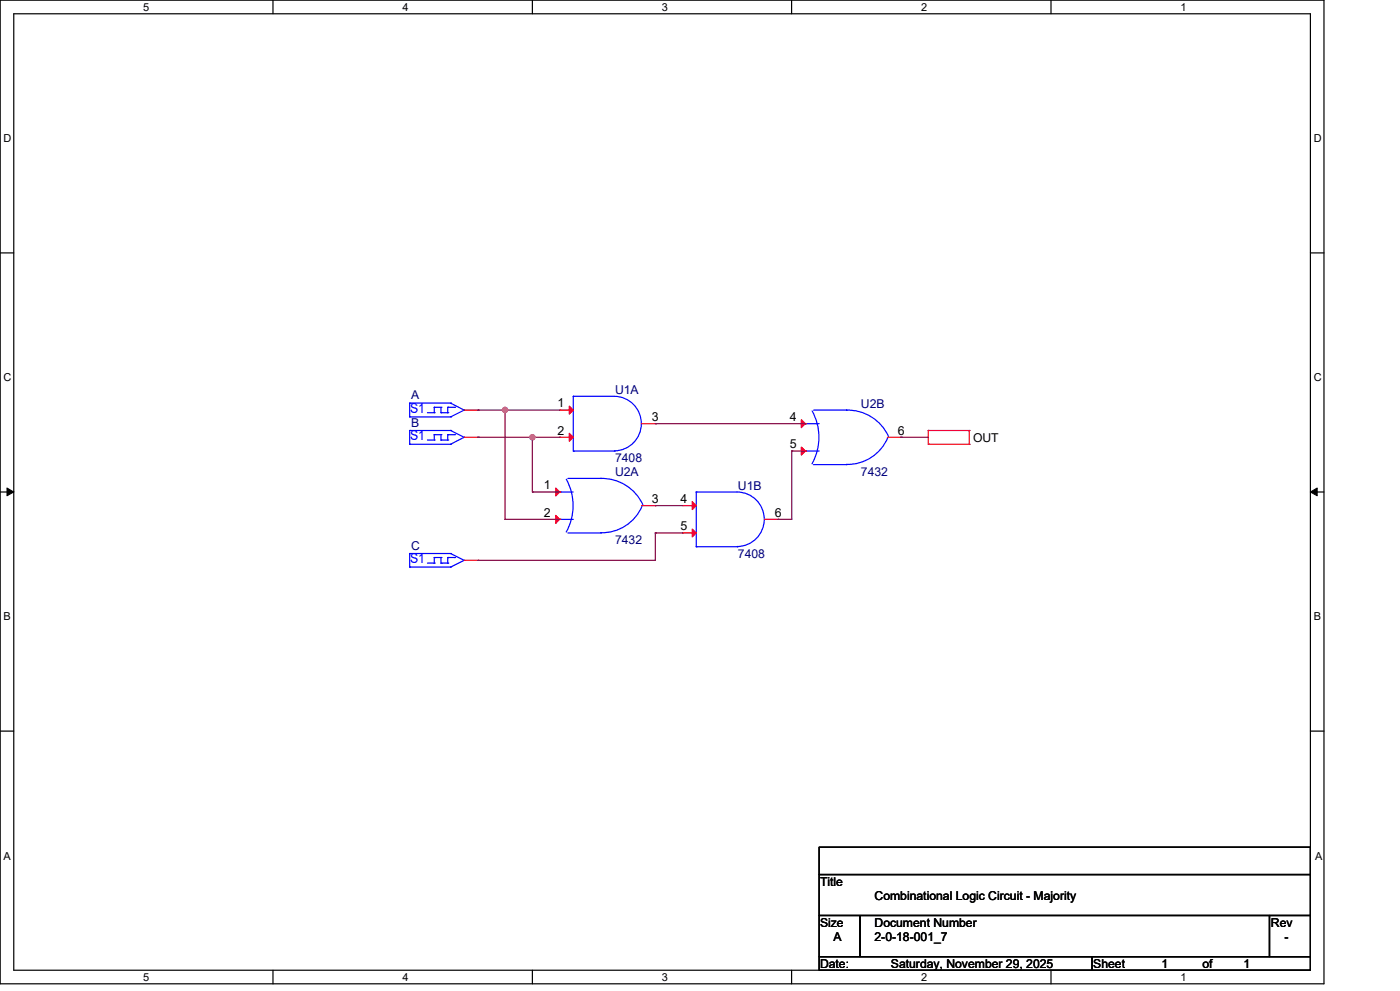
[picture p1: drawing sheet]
<svg xmlns="http://www.w3.org/2000/svg" width="297mm" height="210mm" viewBox="0 0 297 210" stroke-linecap="round" stroke-linejoin="round" font-family="sans-serif">
<g fill="none" stroke="#000" stroke-width=".25">
<path d="M0 0h280.6v208.4h-280.6zM2.9 2.9h274.8v202.6h-274.8zM57.8 0v2.9M112.8 0v2.9M167.8 0v2.9M222.7 0v2.9M0 53.6h2.9M277.7 53.6h2.9M0 104.2h2.9M277.7 104.2h2.9M0 154.9h2.9M277.7 154.9h2.9"/>
<path d="M173.6 179.4h104.1v5.8h-104.1zM173.6 185.2h104.1v8.7h-104.1zM173.6 193.9h8.7v8.7h-8.7zM182.3 193.9h86.7v8.7h-86.7zM269 193.9h8.7v8.7h-8.7zM57.8 205.5v2.9M112.8 205.5v2.9M167.8 205.5v2.9M173.6 202.6h57.8v2.9h-57.8zM222.7 205.5v2.9M231.4 202.6h46.3v2.9h-46.3z"/>
</g>
<path d="M1.5 103.4l1.4 .8-1.4 .8zM277.7 104.2l1.4-.8v1.6z" fill="#000" stroke="#000" stroke-width=".21"/>
<g fill="none" stroke="#f00" stroke-width=".25">
<path d="M98.4 86.9h2.9M98.4 92.6h2.9M101.3 86.9h.1M101.3 92.6h.1M118.6 86.9h.1M118.6 92.6h.1M118.6 86.9h2.9M118.6 92.6h2.9M136 89.7h2.9M138.9 89.7h.1M170.7 89.7h.1M170.7 95.5h.1"/>
<path d="M188.1 92.6h2.8M190.9 92.6h.1M196.7 94.1h.1M196.7 91.2h.1M196.7 91.2h8.7M196.7 94.1h8.7M196.7 91.2v2.9M205.4 91.2h.1M205.4 94.1h.1M205.4 91.2v2.9M98.4 118.7h2.9M101.3 118.7h.1"/>
<path d="M118.6 104.2h.1M118.6 110h.1M136 107.1h2.9M138.9 107.1h.1M144.7 107.1h.1M144.7 112.9h.1M144.7 107.1h2.8M144.7 112.9h2.8M162 110h2.9M164.9 110h.1"/>
</g>
<g fill="none" stroke="#00f" stroke-width=".25">
<path d="M86.8 85.4h.1M86.8 88.3h.1M86.8 91.2h.1M86.8 94.1h.1M86.8 88.3h8.7M86.8 85.4h8.7M86.8 85.4v2.9M86.8 91.2v2.9M86.8 94.1h8.7M86.8 91.2h8.7M90.6 87.4h1.4M90.6 93.2h1.4"/>
<path d="M92 86.3h.1M92 87.4h.1M92 92.1h.1M92 93.2h.1M92 86.3v1.1M92 92.1v1.1M92 86.3h1.5M92 92.1h1.5M93.5 86.3h.1M93.5 87.4h.1M93.5 92.1h.1M93.5 93.2h.1"/>
<path d="M93.5 87.4h1.4M93.5 86.3v1.1M93.5 92.1v1.1M93.5 93.2h1.4M94.9 87.4h.1M94.9 86.3h.1M94.9 93.2h.1M94.9 92.1h.1M94.9 86.3h1.4M94.9 86.3v1.1M94.9 92.1v1.1M94.9 92.1h1.4"/>
<path d="M95.5 88.3h.1M95.5 85.4h.1M95.5 94.1h.1M95.5 91.2h.1M95.5 85.4l2.9 1.5M95.5 91.2l2.9 1.4M96.3 86.3h.1M96.3 92.1h.1M98.4 86.9h.1M98.4 92.6h.1M98.4 86.9l-2.9 1.4M98.4 92.6l-2.9 1.5"/>
<path d="M121.5 95.5h.1M121.5 83.9h8.7a5.8 5.8 0 0 1 5.7 5.8 5.8 5.8 0 0 1-5.7 5.8M121.5 83.9h.1M121.5 95.5h8.7M121.5 83.9v11.6M130.2 95.5h.1M170.7 89.7h.1M170.7 95.5h.1M170.7 89.7h2.9M170.7 95.5h2.9M172.1 87a11.5 11.5 0 0 1 0 11.2M172.4 98.4h6.9"/>
<path d="M172.4 86.9h6.9M179.3 98.4h.1M179.3 86.9a9.5 9.5 0 0 1 9 5.6M179.3 86.9h.1M188.2 92.7a9.2 9.2 0 0 1-8.9 5.7M86.8 117.2h.1M86.8 117.2v2.9M86.8 117.2h8.7M90.6 119.3h1.4M92 118.1h.1M92 119.3h.1M92 118.1v1.2"/>
<path d="M92 118.1h1.5M93.5 118.1h.1M93.5 119.3h.1M93.5 118.1v1.2M93.5 119.3h1.4M94.9 119.3h.1M94.9 118.1h.1M94.9 118.1v1.2M94.9 118.1h1.4M95.5 117.2h.1M95.5 117.2l2.9 1.5M96.3 118.1h.1"/>
<path d="M98.4 118.7h.1M98.4 118.7l-2.9 1.4M118.6 104.2h.1M118.6 110h.1M118.6 104.2h2.9M118.6 110h2.9M120 101.5a11.6 11.6 0 0 1 0 11.2M120.3 112.9h7M120.3 101.3h7M127.3 112.9h.1M127.3 101.3h.1M127.3 101.3a9.5 9.5 0 0 1 9 5.7"/>
<path d="M136.1 107.1a9.2 9.2 0 0 1-8.8 5.7M147.5 115.8h.1M147.5 104.2h8.7a5.8 5.8 0 0 1 5.8 5.8 5.8 5.8 0 0 1-5.8 5.8M147.5 104.2h.1M147.5 104.2v11.6M147.5 115.8h8.7M156.2 115.8h.1M86.8 120.1h.1M86.8 120.1h8.7M95.5 120.1h.1"/>
</g>
<g fill="#f00" stroke="#f00" stroke-width=".25">
<path d="M169.8 88.9l.9 .8-.9 .9z"/>
<path d="M169.8 94.7l.9 .8-.9 .9z"/>
<path d="M146.7 106.2l.8 .9-.8 .8z"/>
<path d="M146.7 112l.8 .9-.8 .8z"/>
<path d="M120.6 86l.9 .9-.9 .8z"/>
<path d="M120.6 91.8l.9 .8-.9 .9z"/>
<path d="M117.8 103.4l.8 .8-.8 .9z"/>
<path d="M117.8 109.2l.8 .8-.8 .9z"/>
</g>
<g fill="none" stroke="#800040" stroke-width=".25">
<path d="M101.3 86.9h.1M101.3 92.6h.1M101.3 86.9h17.3M101.3 92.6h17.3M107 86.9h.1M107 86.9v23.1M112.8 92.6h.1M112.8 92.6v11.6M138.9 89.7h.1M138.9 89.7h31.8M167.8 95.5h.1M167.8 95.5v14.5h-2.9"/>
<path d="M167.8 95.5h2.9M190.9 92.6h.1M190.9 92.6h5.8M101.3 118.7h.1M107 110h.1M107 110h11.6M112.8 104.2h.1M112.8 104.2h5.8M138.9 112.9h.1M138.9 107.1h.1M138.9 112.9v5.8h-37.6M138.9 112.9h5.8"/>
<path d="M138.9 107.1h5.8M164.9 110h.1"/>
</g>
<g fill="#f0f" stroke="#f0f" stroke-width=".25">
<circle cx="112.8" cy="92.6" r=".55"/>
<circle cx="107" cy="86.8" r=".55"/>
</g>
<g font-size="2.9" fill="#00f">
<text x="86.9" y="87.5">S1</text>
<text x="86.9" y="93.3">S1</text>
<text x="86.9" y="119.3">S1</text>
</g>
<g font-size="2.6" fill="#000080">
<text x="130.3" y="83.4">U1A</text>
<text x="87.2" y="84.6">A</text>
<text x="182.5" y="86.3">U2B</text>
<text x="87.2" y="90.4">B</text>
<text x="130.3" y="97.9">7408</text>
<text x="130.3" y="100.8">U2A</text>
<text x="182.5" y="100.8">7432</text>
<text x="156.4" y="103.7">U1B</text>
<text x="87.2" y="116.5">C</text>
<text x="130.3" y="115.3">7432</text>
<text x="156.4" y="118.2">7408</text>
</g>
<g font-size="2.6">
<text x="118.1" y="86.3">1</text>
<text x="138.1" y="89.2">3</text>
<text x="167.4" y="89.2">4</text>
<text x="118.1" y="92">2</text>
<text x="167.4" y="95">5</text>
<text x="190.3" y="92">6</text>
<text x="206.2" y="93.6">OUT</text>
<text x="115.3" y="103.6">1</text>
<text x="138.1" y="106.5">3</text>
<text x="144.2" y="106.5">4</text>
<text x="115.3" y="109.4">2</text>
<text x="144.2" y="112.3">5</text>
<text x="164.2" y="109.4">6</text>
<text x="173.8" y="187.7">Title</text>
<text x="185.3" y="190.6">Combinational Logic Circuit - Majority</text>
<text x="173.8" y="196.3">Size</text>
<text x="185.3" y="196.3">Document Number</text>
<text x="269.3" y="196.3">Rev</text>
<text x="176.7" y="199.3">A</text>
<text x="185.3" y="199.3">2-0-18-001_7</text>
<text x="272.2" y="199.3">-</text>
<text x="173.8" y="205.1">Date:</text>
<text x="188.8" y="205.1">Saturday, November 29, 2025</text>
<text x="231.7" y="205.1">Sheet</text>
<text x="246.2" y="205.1">1</text>
<text x="254.8" y="205.1">of</text>
<text x="263.5" y="205.1">1</text>
</g>
<g font-size="2.3">
<text x="30.4" y="2.2">5</text>
<text x="85.3" y="2.2">4</text>
<text x="140.3" y="2.2">3</text>
<text x="195.2" y="2.2">2</text>
<text x="250.2" y="2.2">1</text>
<text x=".8" y="30.1">D</text>
<text x="278.4" y="30.1">D</text>
<text x=".8" y="80.8">C</text>
<text x="278.4" y="80.8">C</text>
<text x=".8" y="131.4">B</text>
<text x="278.4" y="131.4">B</text>
<text x=".8" y="182.2">A</text>
<text x="278.7" y="182.2">A</text>
<text x="30.4" y="207.7">5</text>
<text x="85.3" y="207.7">4</text>
<text x="140.3" y="207.7">3</text>
<text x="195.2" y="207.7">2</text>
<text x="250.2" y="207.7">1</text>
</g>
</svg>
